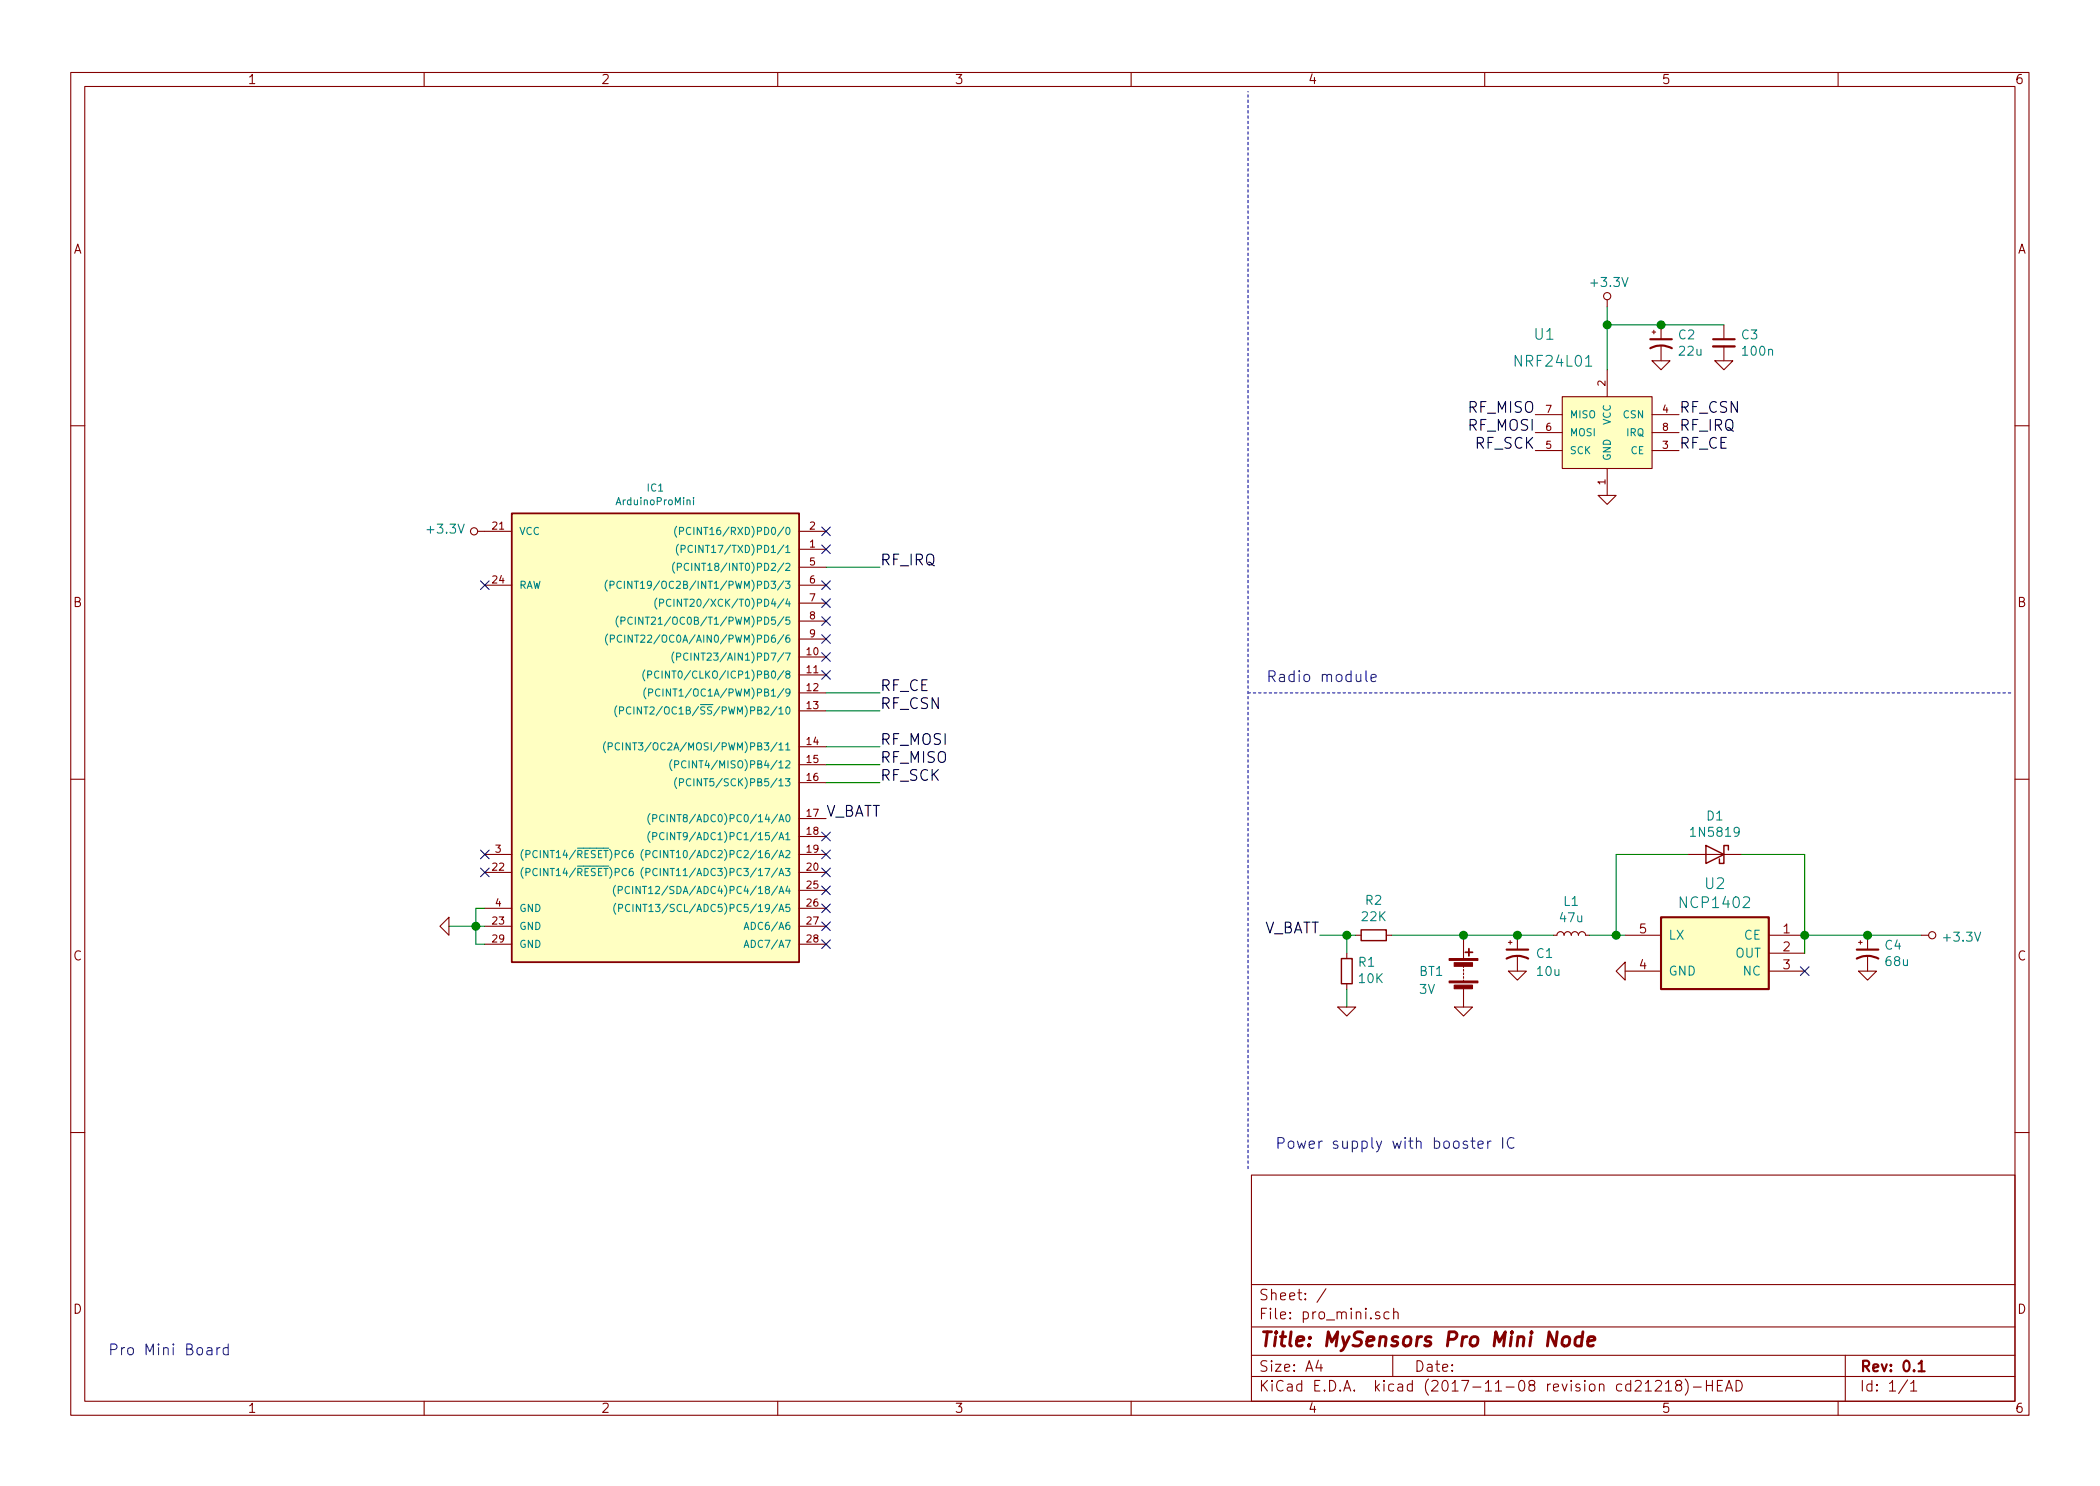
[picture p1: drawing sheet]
EESchema Schematic File Version 4
EELAYER 26 0
EELAYER END
$Descr A4 11693 8268
encoding utf-8
Sheet 1 1
Title "MySensors Pro Mini Node"
Date ""
Rev "0.1"
Comp ""
Comment1 ""
Comment2 ""
Comment3 ""
Comment4 ""
$EndDescr
$Comp
L pro_mini-archive:ArduinoProMini IC1
U 1 1
P 3600 4050
F 0 "IC1" H 3650 5394 40  0000 C CNN
F 1 "ArduinoProMini" H 3650 5318 40  0000 C CNN
F 2 "mysensors_arduino:pro_mini" H 3600 4050 30  0001 C CIN
F 3 "http://www.arduino.cc/en/uploads/Main/Arduino-Pro-Mini-schematic.pdf" H 3650 5333 60  0001 C CNN
	1    3600 4050
	1    0    0    -1  
$EndComp
$Comp
L pro_mini-archive:NRF24L01 U1
U 1 1
P 8950 2400
F 0 "U1" H 8600 2950 60  0000 C CNN
F 1 "NRF24L01" H 8650 2800 60  0000 C CNN
F 2 "mysensors_radios:NRF24L01" H 8950 2250 60  0001 C CNN
F 3 "" H 8950 2250 60  0000 C CNN
	1    8950 2400
	1    0    0    -1  
$EndComp
Text Label 8550 2300 2    60   ~ 0
RF_MISO
Text Label 8550 2400 2    60   ~ 0
RF_MOSI
Text Label 8550 2500 2    60   ~ 0
RF_SCK
Text Label 9350 2300 0    60   ~ 0
RF_CSN
Text Label 9350 2400 0    60   ~ 0
RF_IRQ
Text Label 9350 2500 0    60   ~ 0
RF_CE
$Comp
L pro_mini-archive:GND #PWR08
U 1 1
P 8950 2750
F 0 "#PWR08" H 8950 2750 30  0001 C CNN
F 1 "GND" H 8950 2680 30  0001 C CNN
F 2 "" H 8950 2750 60  0001 C CNN
F 3 "" H 8950 2750 60  0001 C CNN
	1    8950 2750
	1    0    0    -1  
$EndComp
$Comp
L pro_mini-archive:+3.3V #PWR07
U 1 1
P 8950 1700
F 0 "#PWR07" H 8950 1660 30  0001 C CNN
F 1 "+3.3V" H 8959 1838 50  0000 C CNN
F 2 "" H 8950 1700 60  0001 C CNN
F 3 "" H 8950 1700 60  0001 C CNN
	1    8950 1700
	1    0    0    -1  
$EndComp
Wire Wire Line
	8950 1700 8950 1800
Wire Wire Line
	4600 3850 4900 3850
Wire Wire Line
	4600 3950 4900 3950
Wire Wire Line
	4600 4150 4900 4150
Wire Wire Line
	4600 4250 4900 4250
Wire Wire Line
	4600 4350 4900 4350
Wire Wire Line
	4600 3150 4900 3150
Text Label 4900 3850 0    60   ~ 0
RF_CE
Text Label 4900 3950 0    60   ~ 0
RF_CSN
Text Label 4900 4150 0    60   ~ 0
RF_MOSI
Text Label 4900 4250 0    60   ~ 0
RF_MISO
Text Label 4900 4350 0    60   ~ 0
RF_SCK
Text Label 4900 3150 0    60   ~ 0
RF_IRQ
$Comp
L pro_mini-archive:C_Small C3
U 1 1
P 9600 1900
F 0 "C3" H 9692 1946 50  0000 L CNN
F 1 "100n" H 9692 1855 50  0000 L CNN
F 2 "Capacitors_SMD:C_0805_HandSoldering" H 9600 1900 50  0001 C CNN
F 3 "" H 9600 1900 50  0001 C CNN
	1    9600 1900
	1    0    0    -1  
$EndComp
$Comp
L pro_mini-archive:CP1_Small C2
U 1 1
P 9250 1900
F 0 "C2" H 9341 1946 50  0000 L CNN
F 1 "22u" H 9341 1855 50  0000 L CNN
F 2 "Capacitors_Tantalum_SMD:CP_Tantalum_Case-B_EIA-3528-21_Reflow" H 9250 1900 50  0001 C CNN
F 3 "" H 9250 1900 50  0001 C CNN
	1    9250 1900
	1    0    0    -1  
$EndComp
$Comp
L pro_mini-archive:GND #PWR09
U 1 1
P 9250 2000
F 0 "#PWR09" H 9250 2000 30  0001 C CNN
F 1 "GND" H 9250 1930 30  0001 C CNN
F 2 "" H 9250 2000 60  0001 C CNN
F 3 "" H 9250 2000 60  0001 C CNN
	1    9250 2000
	1    0    0    -1  
$EndComp
$Comp
L pro_mini-archive:GND #PWR010
U 1 1
P 9600 2000
F 0 "#PWR010" H 9600 2000 30  0001 C CNN
F 1 "GND" H 9600 1930 30  0001 C CNN
F 2 "" H 9600 2000 60  0001 C CNN
F 3 "" H 9600 2000 60  0001 C CNN
	1    9600 2000
	1    0    0    -1  
$EndComp
Wire Wire Line
	8950 1800 9250 1800
Connection ~ 8950 1800
Connection ~ 9250 1800
$Comp
L pro_mini-archive:NCP1402 U2
U 1 1
P 9550 5300
F 0 "U2" H 9550 5690 60  0000 C CNN
F 1 "NCP1402" H 9550 5584 60  0000 C CNN
F 2 "TO_SOT_Packages_SMD:SOT-23-5_HandSoldering" H 9050 5400 60  0001 C CNN
F 3 "" H 9050 5400 60  0001 C CNN
	1    9550 5300
	-1   0    0    -1  
$EndComp
$Comp
L pro_mini-archive:CP1_Small C1
U 1 1
P 8450 5300
F 0 "C1" H 8550 5300 50  0000 L CNN
F 1 "10u" H 8550 5200 50  0000 L CNN
F 2 "Capacitors_Tantalum_SMD:CP_Tantalum_Case-B_EIA-3528-21_Reflow" H 8450 5300 50  0001 C CNN
F 3 "" H 8450 5300 50  0001 C CNN
	1    8450 5300
	1    0    0    -1  
$EndComp
$Comp
L pro_mini-archive:CP1_Small C4
U 1 1
P 10400 5300
F 0 "C4" H 10491 5346 50  0000 L CNN
F 1 "68u" H 10491 5255 50  0000 L CNN
F 2 "Capacitors_Tantalum_SMD:CP_Tantalum_Case-B_EIA-3528-21_Reflow" H 10400 5300 50  0001 C CNN
F 3 "" H 10400 5300 50  0001 C CNN
	1    10400 5300
	1    0    0    -1  
$EndComp
$Comp
L pro_mini-archive:1N5819 D1
U 1 1
P 9550 4750
F 0 "D1" H 9550 4966 50  0000 C CNN
F 1 "1N5819" H 9550 4875 50  0000 C CNN
F 2 "Diodes_SMD:D_SOD-123" H 9550 4575 50  0001 C CNN
F 3 "http://www.vishay.com/docs/88525/1n5817.pdf" H 9550 4750 50  0001 C CNN
	1    9550 4750
	-1   0    0    -1  
$EndComp
$Comp
L pro_mini-archive:L_Small L1
U 1 1
P 8750 5200
F 0 "L1" V 8935 5200 50  0000 C CNN
F 1 "47u" V 8844 5200 50  0000 C CNN
F 2 "myfootprints:SDR0302" H 8750 5200 50  0001 C CNN
F 3 "" H 8750 5200 50  0001 C CNN
	1    8750 5200
	0    -1   -1   0   
$EndComp
$Comp
L pro_mini-archive:GND #PWR05
U 1 1
P 8450 5400
F 0 "#PWR05" H 8450 5400 30  0001 C CNN
F 1 "GND" H 8450 5330 30  0001 C CNN
F 2 "" H 8450 5400 60  0001 C CNN
F 3 "" H 8450 5400 60  0001 C CNN
	1    8450 5400
	1    0    0    -1  
$EndComp
Wire Wire Line
	8850 5200 9000 5200
Wire Wire Line
	7750 5200 8150 5200
Wire Wire Line
	10050 4750 10050 5200
Wire Wire Line
	9400 4750 9000 4750
Wire Wire Line
	9000 4750 9000 5200
Connection ~ 9000 5200
Wire Wire Line
	9700 4750 10050 4750
Connection ~ 10050 5200
NoConn ~ 10050 5400
Wire Wire Line
	10050 5200 10400 5200
$Comp
L pro_mini-archive:GND #PWR011
U 1 1
P 10400 5400
F 0 "#PWR011" H 10400 5400 30  0001 C CNN
F 1 "GND" H 10400 5330 30  0001 C CNN
F 2 "" H 10400 5400 60  0001 C CNN
F 3 "" H 10400 5400 60  0001 C CNN
	1    10400 5400
	1    0    0    -1  
$EndComp
$Comp
L pro_mini-archive:GND #PWR06
U 1 1
P 9050 5400
F 0 "#PWR06" H 9050 5400 30  0001 C CNN
F 1 "GND" H 9050 5330 30  0001 C CNN
F 2 "" H 9050 5400 60  0001 C CNN
F 3 "" H 9050 5400 60  0001 C CNN
	1    9050 5400
	0    1    1    0   
$EndComp
Connection ~ 8450 5200
Connection ~ 10400 5200
$Comp
L pro_mini-archive:+3.3V #PWR012
U 1 1
P 10700 5200
F 0 "#PWR012" H 10700 5160 30  0001 C CNN
F 1 "+3.3V" V 10709 5308 50  0000 L CNN
F 2 "" H 10700 5200 60  0001 C CNN
F 3 "" H 10700 5200 60  0001 C CNN
	1    10700 5200
	0    1    1    0   
$EndComp
$Comp
L pro_mini-archive:+3.3V #PWR02
U 1 1
P 2700 2950
F 0 "#PWR02" H 2700 2910 30  0001 C CNN
F 1 "+3.3V" V 2709 3057 50  0000 L CNN
F 2 "" H 2700 2950 60  0001 C CNN
F 3 "" H 2700 2950 60  0001 C CNN
	1    2700 2950
	0    -1   -1   0   
$EndComp
NoConn ~ 4600 2950
NoConn ~ 4600 3050
NoConn ~ 4600 3250
NoConn ~ 4600 3350
NoConn ~ 4600 3450
NoConn ~ 4600 3550
NoConn ~ 4600 3650
NoConn ~ 4600 3750
NoConn ~ 4600 4650
NoConn ~ 4600 4750
NoConn ~ 4600 4850
NoConn ~ 4600 5150
NoConn ~ 4600 5250
NoConn ~ 2700 4850
NoConn ~ 2700 4750
NoConn ~ 2700 3250
$Comp
L pro_mini-archive:GND #PWR01
U 1 1
P 2500 5150
F 0 "#PWR01" H 2500 5150 30  0001 C CNN
F 1 "GND" H 2500 5080 30  0001 C CNN
F 2 "" H 2500 5150 60  0001 C CNN
F 3 "" H 2500 5150 60  0001 C CNN
	1    2500 5150
	0    1    1    0   
$EndComp
Wire Wire Line
	2700 5050 2650 5050
Wire Wire Line
	2650 5050 2650 5150
Wire Wire Line
	2650 5250 2700 5250
Wire Wire Line
	2500 5150 2650 5150
Connection ~ 2650 5150
$Comp
L pro_mini-archive:R_Small R2
U 1 1
P 7650 5200
F 0 "R2" V 7454 5200 50  0000 C CNN
F 1 "22K" V 7545 5200 50  0000 C CNN
F 2 "Resistors_SMD:R_0805_HandSoldering" H 7650 5200 50  0001 C CNN
F 3 "" H 7650 5200 50  0001 C CNN
	1    7650 5200
	0    1    1    0   
$EndComp
$Comp
L pro_mini-archive:Battery BT1
U 1 1
P 8150 5400
F 0 "BT1" H 7900 5400 50  0000 L CNN
F 1 "3V" H 7900 5300 50  0000 L CNN
F 2 "Pin_Headers:Pin_Header_Straight_1x02_Pitch2.00mm" V 8150 5460 50  0001 C CNN
F 3 "~" V 8150 5460 50  0001 C CNN
	1    8150 5400
	1    0    0    -1  
$EndComp
$Comp
L pro_mini-archive:GND #PWR04
U 1 1
P 8150 5600
F 0 "#PWR04" H 8150 5600 30  0001 C CNN
F 1 "GND" H 8150 5530 30  0001 C CNN
F 2 "" H 8150 5600 60  0001 C CNN
F 3 "" H 8150 5600 60  0001 C CNN
	1    8150 5600
	1    0    0    -1  
$EndComp
$Comp
L pro_mini-archive:R_Small R1
U 1 1
P 7500 5400
F 0 "R1" H 7441 5354 50  0000 R CNN
F 1 "10K" H 7441 5445 50  0000 R CNN
F 2 "Resistors_SMD:R_0805_HandSoldering" H 7500 5400 50  0001 C CNN
F 3 "" H 7500 5400 50  0001 C CNN
	1    7500 5400
	-1   0    0    1   
$EndComp
Wire Wire Line
	7350 5200 7500 5200
Wire Wire Line
	7500 5200 7500 5300
Connection ~ 8150 5200
$Comp
L pro_mini-archive:GND #PWR03
U 1 1
P 7500 5600
F 0 "#PWR03" H 7500 5600 30  0001 C CNN
F 1 "GND" H 7500 5530 30  0001 C CNN
F 2 "" H 7500 5600 60  0001 C CNN
F 3 "" H 7500 5600 60  0001 C CNN
	1    7500 5600
	1    0    0    -1  
$EndComp
Wire Wire Line
	7500 5600 7500 5500
Connection ~ 7500 5200
Text Label 7350 5200 2    60   ~ 0
V_BATT
Text Label 4600 4550 0    60   ~ 0
V_BATT
NoConn ~ 4600 5050
NoConn ~ 4600 4950
Wire Notes Line
	6950 6500 6950 500 
Wire Notes Line
	6950 3850 11200 3850
Text Notes 7050 3800 0    60   ~ 0
Radio module
Text Notes 7100 6400 0    60   ~ 0
Power supply with booster IC
Text Notes 600  7550 0    60   ~ 0
Pro Mini Board
Wire Wire Line
	8950 1800 8950 2050
Wire Wire Line
	9250 1800 9600 1800
Wire Wire Line
	9000 5200 9050 5200
Wire Wire Line
	10050 5200 10050 5300
Wire Wire Line
	8450 5200 8650 5200
Wire Wire Line
	10400 5200 10700 5200
Wire Wire Line
	2650 5150 2650 5250
Wire Wire Line
	2650 5150 2700 5150
Wire Wire Line
	8150 5200 8450 5200
Wire Wire Line
	7500 5200 7550 5200
$EndSCHEMATC
